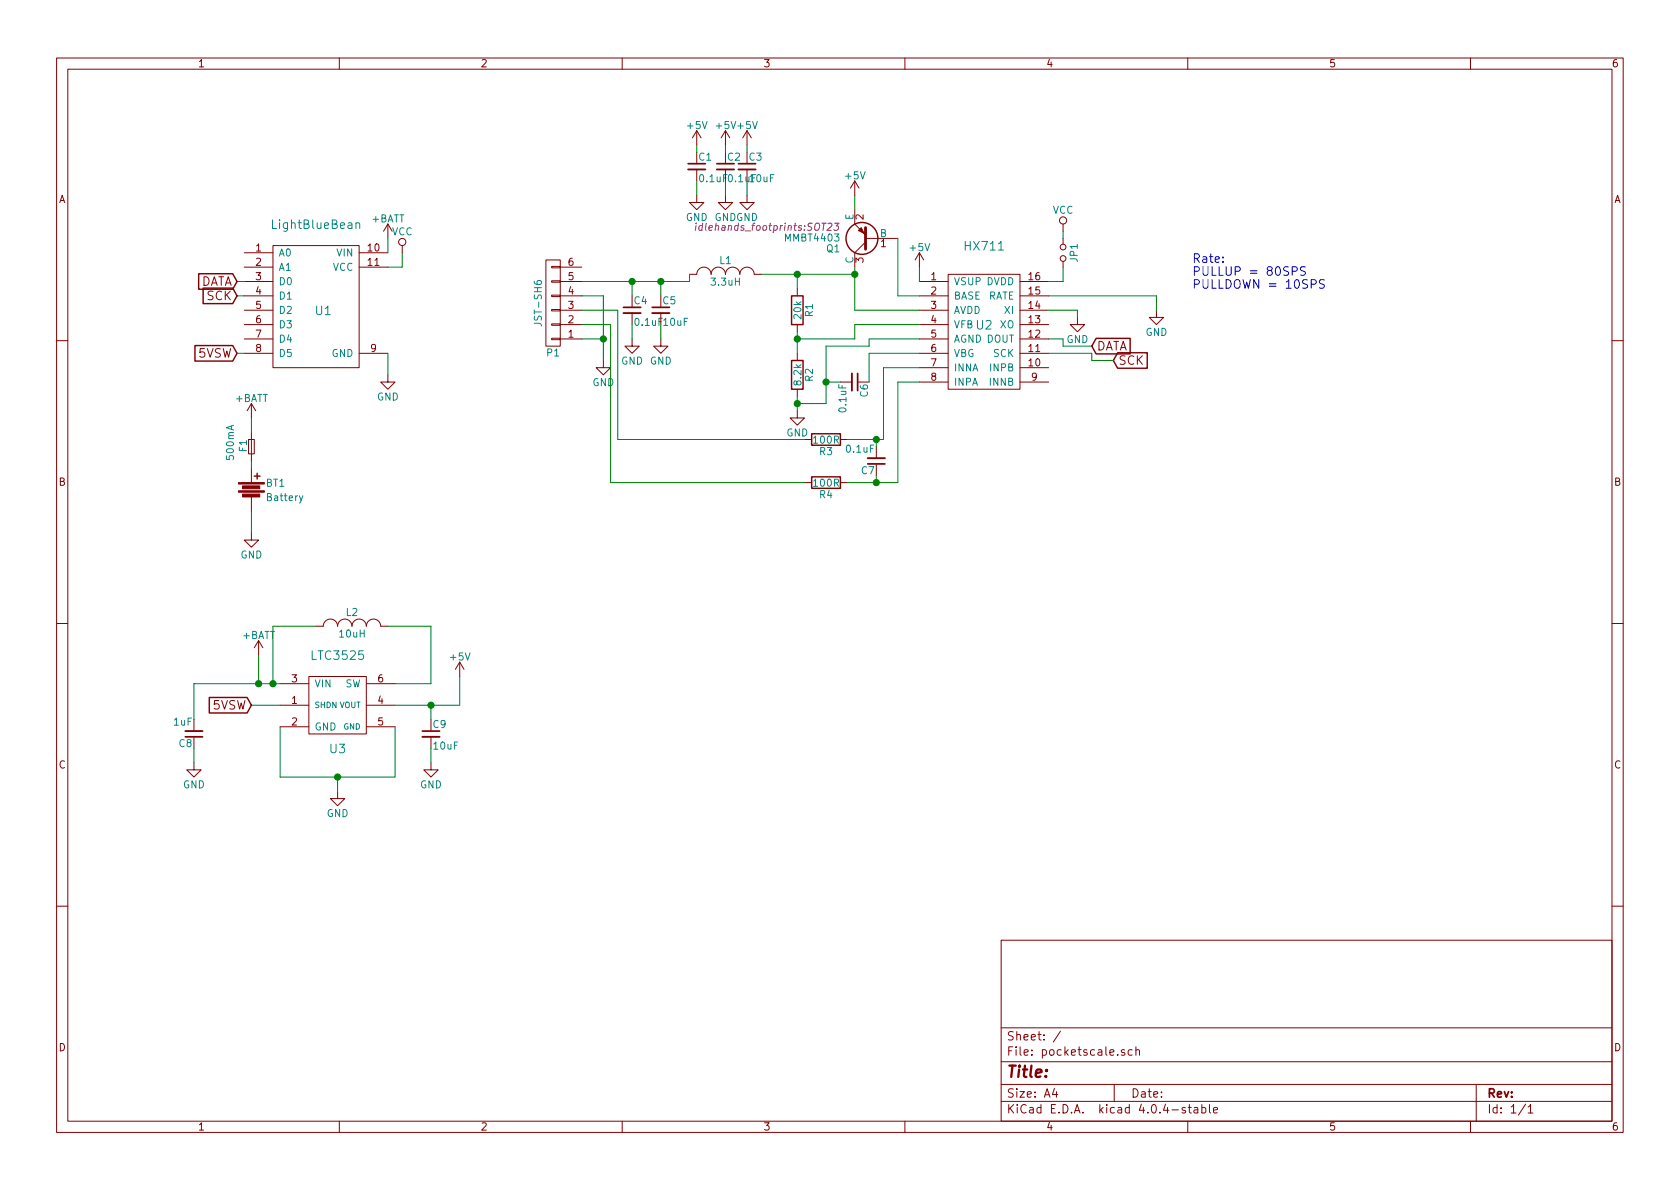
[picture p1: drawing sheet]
EESchema Schematic File Version 2
LIBS:power
LIBS:device
LIBS:transistors
LIBS:conn
LIBS:linear
LIBS:regul
LIBS:74xx
LIBS:cmos4000
LIBS:adc-dac
LIBS:memory
LIBS:xilinx
LIBS:microcontrollers
LIBS:dsp
LIBS:microchip
LIBS:analog_switches
LIBS:motorola
LIBS:texas
LIBS:intel
LIBS:audio
LIBS:interface
LIBS:digital-audio
LIBS:philips
LIBS:display
LIBS:cypress
LIBS:siliconi
LIBS:opto
LIBS:atmel
LIBS:contrib
LIBS:valves
LIBS:lightbluebean
LIBS:force_sensor
LIBS:sparkfun
LIBS:pocketscale-cache
EELAYER 25 0
EELAYER END
$Descr A4 11693 8268
encoding utf-8
Sheet 1 1
Title ""
Date ""
Rev ""
Comp ""
Comment1 ""
Comment2 ""
Comment3 ""
Comment4 ""
$EndDescr
$Comp
L LightBlueBean U1
U 1 1
P 2200 2150
F 0 "U1" H 2250 2150 60  0000 C CNN
F 1 "LightBlueBean" H 2200 2750 60  0000 C CNN
F 2 "idlehands_footprints:LightBlueBean" H 2200 2150 60  0001 C CNN
F 3 "" H 2200 2150 60  0001 C CNN
	1    2200 2150
	1    0    0    -1  
$EndComp
$Comp
L Battery BT1
U 1 1
P 1750 3400
F 0 "BT1" H 1850 3450 50  0000 L CNN
F 1 "Battery" H 1850 3350 50  0000 L CNN
F 2 "Pin_Headers:Pin_Header_Angled_1x02" V 1750 3440 50  0001 C CNN
F 3 "" V 1750 3440 50  0000 C CNN
	1    1750 3400
	1    0    0    -1  
$EndComp
$Comp
L +BATT #PWR01
U 1 1
P 1750 2900
F 0 "#PWR01" H 1750 2750 50  0001 C CNN
F 1 "+BATT" H 1750 3040 50  0000 C CNN
F 2 "" H 1750 2900 50  0000 C CNN
F 3 "" H 1750 2900 50  0000 C CNN
	1    1750 2900
	1    0    0    -1  
$EndComp
$Comp
L GND #PWR02
U 1 1
P 1750 3700
F 0 "#PWR02" H 1750 3450 50  0001 C CNN
F 1 "GND" H 1750 3550 50  0000 C CNN
F 2 "" H 1750 3700 50  0000 C CNN
F 3 "" H 1750 3700 50  0000 C CNN
	1    1750 3700
	1    0    0    -1  
$EndComp
$Comp
L +BATT #PWR03
U 1 1
P 2700 1650
F 0 "#PWR03" H 2700 1500 50  0001 C CNN
F 1 "+BATT" H 2700 1790 50  0000 C CNN
F 2 "" H 2700 1650 50  0000 C CNN
F 3 "" H 2700 1650 50  0000 C CNN
	1    2700 1650
	1    0    0    -1  
$EndComp
$Comp
L GND #PWR04
U 1 1
P 2700 2600
F 0 "#PWR04" H 2700 2350 50  0001 C CNN
F 1 "GND" H 2700 2450 50  0000 C CNN
F 2 "" H 2700 2600 50  0000 C CNN
F 3 "" H 2700 2600 50  0000 C CNN
	1    2700 2600
	1    0    0    -1  
$EndComp
$Comp
L HX711 U2
U 1 1
P 6850 2250
F 0 "U2" H 6850 2250 60  0000 C CNN
F 1 "HX711" H 6850 2800 60  0000 C CNN
F 2 "idlehands_footprints:SOP16L" H 6850 2250 60  0001 C CNN
F 3 "" H 6850 2250 60  0001 C CNN
	1    6850 2250
	1    0    0    -1  
$EndComp
$Comp
L R R1
U 1 1
P 5550 2150
F 0 "R1" V 5630 2150 50  0000 C CNN
F 1 "20k" V 5550 2150 50  0000 C CNN
F 2 "idlehands_footprints:R_0402_Hand" V 5480 2150 50  0001 C CNN
F 3 "" H 5550 2150 50  0000 C CNN
F 4 "311-20KJRCT-ND" V 5550 2150 60  0001 C CNN "Digikey Part No."
	1    5550 2150
	1    0    0    -1  
$EndComp
$Comp
L R R2
U 1 1
P 5550 2600
F 0 "R2" V 5630 2600 50  0000 C CNN
F 1 "8.2k" V 5550 2600 50  0000 C CNN
F 2 "idlehands_footprints:R_0402_Hand" V 5480 2600 50  0001 C CNN
F 3 "" H 5550 2600 50  0000 C CNN
F 4 "311-8.2KJRCT-ND" V 5550 2600 60  0001 C CNN "Digikey Part No."
	1    5550 2600
	1    0    0    -1  
$EndComp
$Comp
L R R3
U 1 1
P 5750 3050
F 0 "R3" V 5830 3050 50  0000 C CNN
F 1 "100R" V 5750 3050 50  0000 C CNN
F 2 "idlehands_footprints:R_0402_Hand" V 5680 3050 50  0001 C CNN
F 3 "" H 5750 3050 50  0000 C CNN
F 4 "311-100LRCT-ND" V 5750 3050 60  0001 C CNN "Digikey Part No."
	1    5750 3050
	0    1    1    0   
$EndComp
$Comp
L INDUCTOR_SMALL L1
U 1 1
P 5050 1900
F 0 "L1" H 5050 2000 50  0000 C CNN
F 1 "3.3uH" H 5050 1850 50  0000 C CNN
F 2 "idlehands_footprints:C_SM0603" H 5050 1900 50  0001 C CNN
F 3 "" H 5050 1900 50  0000 C CNN
F 4 "587-1584-6-ND" H 5050 1900 60  0001 C CNN "Digikey Part No."
	1    5050 1900
	1    0    0    -1  
$EndComp
$Comp
L C_Small C4
U 1 1
P 4400 2150
F 0 "C4" H 4410 2220 50  0000 L CNN
F 1 "0.1uF" H 4410 2070 50  0000 L CNN
F 2 "idlehands_footprints:C_0402_Hand" H 4400 2150 50  0001 C CNN
F 3 "" H 4400 2150 50  0000 C CNN
F 4 "490-6328-1-ND" H 4400 2150 60  0001 C CNN "Digikey Part No."
	1    4400 2150
	1    0    0    -1  
$EndComp
$Comp
L C_Small C5
U 1 1
P 4600 2150
F 0 "C5" H 4610 2220 50  0000 L CNN
F 1 "10uF" H 4610 2070 50  0000 L CNN
F 2 "idlehands_footprints:c_1206" H 4600 2150 50  0001 C CNN
F 3 "" H 4600 2150 50  0000 C CNN
F 4 "399-1249-1-ND" H 4600 2150 60  0001 C CNN "Digikey Part No."
	1    4600 2150
	1    0    0    -1  
$EndComp
$Comp
L MMBT3906 Q1
U 1 1
P 6050 1650
F 0 "Q1" H 6250 1725 50  0000 L CNN
F 1 "MMBT4403" H 6250 1650 50  0000 L CNN
F 2 "idlehands_footprints:SOT23" H 6250 1575 50  0000 L CIN
F 3 "" H 6050 1650 50  0000 L CNN
F 4 "MMBT4403LT3GOSCT-ND" H 6050 1650 60  0001 C CNN "Digikey Part No."
	1    6050 1650
	-1   0    0    1   
$EndComp
$Comp
L C_Small C1
U 1 1
P 4850 1150
F 0 "C1" H 4860 1220 50  0000 L CNN
F 1 "0.1uF" H 4860 1070 50  0000 L CNN
F 2 "idlehands_footprints:C_0402_Hand" H 4850 1150 50  0001 C CNN
F 3 "" H 4850 1150 50  0000 C CNN
F 4 "490-6328-1-ND" H 4850 1150 60  0001 C CNN "Digikey Part No."
	1    4850 1150
	1    0    0    -1  
$EndComp
$Comp
L C_Small C2
U 1 1
P 5050 1150
F 0 "C2" H 5060 1220 50  0000 L CNN
F 1 "0.1uF" H 5060 1070 50  0000 L CNN
F 2 "idlehands_footprints:C_0402_Hand" H 5050 1150 50  0001 C CNN
F 3 "" H 5050 1150 50  0000 C CNN
F 4 "490-6328-1-ND" H 5050 1150 60  0001 C CNN "Digikey Part No."
	1    5050 1150
	1    0    0    -1  
$EndComp
$Comp
L C_Small C3
U 1 1
P 5200 1150
F 0 "C3" H 5210 1220 50  0000 L CNN
F 1 "10uF" H 5210 1070 50  0000 L CNN
F 2 "idlehands_footprints:c_1206" H 5200 1150 50  0001 C CNN
F 3 "" H 5200 1150 50  0000 C CNN
F 4 "399-1249-1-ND" H 5200 1150 60  0001 C CNN "Digikey Part No."
	1    5200 1150
	1    0    0    -1  
$EndComp
$Comp
L C_Small C6
U 1 1
P 5950 2650
F 0 "C6" H 5960 2720 50  0000 L CNN
F 1 "0.1uF" H 5960 2570 50  0000 L CNN
F 2 "idlehands_footprints:C_0402_Hand" H 5950 2650 50  0001 C CNN
F 3 "" H 5950 2650 50  0000 C CNN
F 4 "490-6328-1-ND" H 5950 2650 60  0001 C CNN "Digikey Part No."
	1    5950 2650
	0    1    1    0   
$EndComp
$Comp
L C_Small C7
U 1 1
P 6100 3200
F 0 "C7" H 6110 3270 50  0000 L CNN
F 1 "0.1uF" H 6110 3120 50  0000 L CNN
F 2 "idlehands_footprints:C_0402_Hand" H 6100 3200 50  0001 C CNN
F 3 "" H 6100 3200 50  0000 C CNN
F 4 "490-6328-1-ND" H 6100 3200 60  0001 C CNN "Digikey Part No."
	1    6100 3200
	-1   0    0    1   
$EndComp
$Comp
L R R4
U 1 1
P 5750 3350
F 0 "R4" V 5830 3350 50  0000 C CNN
F 1 "100R" V 5750 3350 50  0000 C CNN
F 2 "idlehands_footprints:R_0402_Hand" V 5680 3350 50  0001 C CNN
F 3 "" H 5750 3350 50  0000 C CNN
F 4 "311-100LRCT-ND" V 5750 3350 60  0001 C CNN "Digikey Part No."
	1    5750 3350
	0    1    1    0   
$EndComp
$Comp
L GND #PWR05
U 1 1
P 5550 2850
F 0 "#PWR05" H 5550 2600 50  0001 C CNN
F 1 "GND" H 5550 2700 50  0000 C CNN
F 2 "" H 5550 2850 50  0000 C CNN
F 3 "" H 5550 2850 50  0000 C CNN
	1    5550 2850
	1    0    0    -1  
$EndComp
$Comp
L GND #PWR06
U 1 1
P 4200 2500
F 0 "#PWR06" H 4200 2250 50  0001 C CNN
F 1 "GND" H 4200 2350 50  0000 C CNN
F 2 "" H 4200 2500 50  0000 C CNN
F 3 "" H 4200 2500 50  0000 C CNN
	1    4200 2500
	1    0    0    -1  
$EndComp
$Comp
L GND #PWR07
U 1 1
P 4400 2350
F 0 "#PWR07" H 4400 2100 50  0001 C CNN
F 1 "GND" H 4400 2200 50  0000 C CNN
F 2 "" H 4400 2350 50  0000 C CNN
F 3 "" H 4400 2350 50  0000 C CNN
	1    4400 2350
	1    0    0    -1  
$EndComp
$Comp
L GND #PWR08
U 1 1
P 4600 2350
F 0 "#PWR08" H 4600 2100 50  0001 C CNN
F 1 "GND" H 4600 2200 50  0000 C CNN
F 2 "" H 4600 2350 50  0000 C CNN
F 3 "" H 4600 2350 50  0000 C CNN
	1    4600 2350
	1    0    0    -1  
$EndComp
$Comp
L VCC #PWR09
U 1 1
P 7400 1600
F 0 "#PWR09" H 7400 1450 50  0001 C CNN
F 1 "VCC" H 7400 1750 50  0000 C CNN
F 2 "" H 7400 1600 50  0000 C CNN
F 3 "" H 7400 1600 50  0000 C CNN
	1    7400 1600
	1    0    0    -1  
$EndComp
$Comp
L GND #PWR010
U 1 1
P 8050 2150
F 0 "#PWR010" H 8050 1900 50  0001 C CNN
F 1 "GND" H 8050 2000 50  0000 C CNN
F 2 "" H 8050 2150 50  0000 C CNN
F 3 "" H 8050 2150 50  0000 C CNN
	1    8050 2150
	1    0    0    -1  
$EndComp
$Comp
L GND #PWR011
U 1 1
P 7500 2200
F 0 "#PWR011" H 7500 1950 50  0001 C CNN
F 1 "GND" H 7500 2050 50  0000 C CNN
F 2 "" H 7500 2200 50  0000 C CNN
F 3 "" H 7500 2200 50  0000 C CNN
	1    7500 2200
	1    0    0    -1  
$EndComp
Text GLabel 7600 2400 2    60   Input ~ 0
DATA
Text GLabel 7750 2500 2    60   Input ~ 0
SCK
$Comp
L GND #PWR012
U 1 1
P 4850 1350
F 0 "#PWR012" H 4850 1100 50  0001 C CNN
F 1 "GND" H 4850 1200 50  0000 C CNN
F 2 "" H 4850 1350 50  0000 C CNN
F 3 "" H 4850 1350 50  0000 C CNN
	1    4850 1350
	1    0    0    -1  
$EndComp
$Comp
L GND #PWR013
U 1 1
P 5050 1350
F 0 "#PWR013" H 5050 1100 50  0001 C CNN
F 1 "GND" H 5050 1200 50  0000 C CNN
F 2 "" H 5050 1350 50  0000 C CNN
F 3 "" H 5050 1350 50  0000 C CNN
	1    5050 1350
	1    0    0    -1  
$EndComp
$Comp
L GND #PWR014
U 1 1
P 5200 1350
F 0 "#PWR014" H 5200 1100 50  0001 C CNN
F 1 "GND" H 5200 1200 50  0000 C CNN
F 2 "" H 5200 1350 50  0000 C CNN
F 3 "" H 5200 1350 50  0000 C CNN
	1    5200 1350
	1    0    0    -1  
$EndComp
Wire Wire Line
	1750 3250 1750 3200
Wire Wire Line
	1750 3700 1750 3550
Wire Wire Line
	2700 1750 2700 1650
Wire Wire Line
	2700 2450 2700 2600
Wire Wire Line
	4050 1950 4800 1950
Wire Wire Line
	4800 1950 4800 1900
Wire Wire Line
	4400 2050 4400 1950
Connection ~ 4400 1950
Wire Wire Line
	4600 2050 4600 1950
Connection ~ 4600 1950
Wire Wire Line
	5300 1900 5950 1900
Wire Wire Line
	5950 1850 5950 2150
Wire Wire Line
	5950 2150 6400 2150
Wire Wire Line
	5550 2000 5550 1900
Connection ~ 5550 1900
Connection ~ 5950 1900
Wire Wire Line
	6400 2050 6250 2050
Wire Wire Line
	6250 2050 6250 1650
Wire Wire Line
	5550 2300 5550 2450
Wire Wire Line
	5550 2350 5950 2350
Wire Wire Line
	5950 2350 5950 2250
Wire Wire Line
	5950 2250 6400 2250
Connection ~ 5550 2350
Wire Wire Line
	5550 2750 5550 2850
Wire Wire Line
	5750 2800 5550 2800
Wire Wire Line
	5750 2400 5750 2800
Wire Wire Line
	5750 2650 5850 2650
Connection ~ 5550 2800
Wire Wire Line
	5750 2400 6050 2400
Wire Wire Line
	6050 2400 6050 2350
Wire Wire Line
	6050 2350 6400 2350
Connection ~ 5750 2650
Wire Wire Line
	6050 2650 6050 2450
Wire Wire Line
	6050 2450 6400 2450
Wire Wire Line
	4050 2050 4200 2050
Wire Wire Line
	4200 2050 4200 2500
Wire Wire Line
	4050 2350 4200 2350
Connection ~ 4200 2350
Wire Wire Line
	4050 2150 4300 2150
Wire Wire Line
	4300 2150 4300 3050
Wire Wire Line
	4300 3050 5600 3050
Wire Wire Line
	5900 3050 6150 3050
Wire Wire Line
	6150 3050 6150 2550
Wire Wire Line
	6150 2550 6400 2550
Wire Wire Line
	6100 3100 6100 3050
Connection ~ 6100 3050
Wire Wire Line
	4050 2250 4250 2250
Wire Wire Line
	4250 2250 4250 3350
Wire Wire Line
	4250 3350 5600 3350
Wire Wire Line
	5900 3350 6250 3350
Wire Wire Line
	6250 3350 6250 2650
Wire Wire Line
	6250 2650 6400 2650
Wire Wire Line
	6100 3300 6100 3350
Connection ~ 6100 3350
Wire Wire Line
	7300 1950 7400 1950
Wire Wire Line
	7400 1950 7400 1850
Wire Wire Line
	7300 2050 8050 2050
Wire Wire Line
	8050 2050 8050 2150
Wire Wire Line
	7300 2150 7500 2150
Wire Wire Line
	7500 2150 7500 2200
Wire Wire Line
	7300 2350 7400 2350
Wire Wire Line
	7400 2350 7400 2400
Wire Wire Line
	7400 2400 7600 2400
Wire Wire Line
	7300 2450 7600 2450
Wire Wire Line
	7600 2450 7600 2500
Wire Wire Line
	7600 2500 7750 2500
Wire Wire Line
	4400 2250 4400 2350
Wire Wire Line
	4600 2250 4600 2350
Wire Wire Line
	4850 1000 4850 1050
Wire Wire Line
	5050 1000 5050 1050
Wire Wire Line
	5200 1000 5200 1050
Wire Wire Line
	4850 1250 4850 1350
Wire Wire Line
	5050 1250 5050 1350
Wire Wire Line
	5200 1250 5200 1350
Wire Wire Line
	5950 1350 5950 1450
Wire Wire Line
	2700 1850 2800 1850
Wire Wire Line
	2800 1850 2800 1750
$Comp
L VCC #PWR015
U 1 1
P 2800 1750
F 0 "#PWR015" H 2800 1600 50  0001 C CNN
F 1 "VCC" H 2800 1900 50  0000 C CNN
F 2 "" H 2800 1750 50  0000 C CNN
F 3 "" H 2800 1750 50  0000 C CNN
	1    2800 1750
	1    0    0    -1  
$EndComp
Text Notes 8300 2000 0    60   ~ 0
Rate: \nPULLUP = 80SPS\nPULLDOWN = 10SPS
Wire Wire Line
	6400 1950 6400 1850
$Comp
L LTC3525 U3
U 1 1
P 2350 4950
F 0 "U3" H 2350 4700 60  0000 C CNN
F 1 "LTC3525" H 2350 5350 60  0000 C CNN
F 2 "idlehands_footprints:SC70-6" H 2350 4950 60  0001 C CNN
F 3 "" H 2350 4950 60  0001 C CNN
F 4 "LTC3525ESC6-5#TRMPBFCT-ND" H 2350 4950 60  0001 C CNN "Digikey Part No."
	1    2350 4950
	1    0    0    -1  
$EndComp
Wire Wire Line
	1350 4750 1950 4750
$Comp
L +BATT #PWR016
U 1 1
P 1800 4550
F 0 "#PWR016" H 1800 4400 50  0001 C CNN
F 1 "+BATT" H 1800 4690 50  0000 C CNN
F 2 "" H 1800 4550 50  0000 C CNN
F 3 "" H 1800 4550 50  0000 C CNN
	1    1800 4550
	1    0    0    -1  
$EndComp
Wire Wire Line
	1800 4750 1800 4550
Wire Wire Line
	1950 4900 1750 4900
Text GLabel 1750 4900 0    60   Input ~ 0
5VSW
Wire Wire Line
	1900 4750 1900 4350
Wire Wire Line
	1900 4350 2200 4350
Connection ~ 1900 4750
$Comp
L INDUCTOR_SMALL L2
U 1 1
P 2450 4350
F 0 "L2" H 2450 4450 50  0000 C CNN
F 1 "10uH" H 2450 4300 50  0000 C CNN
F 2 "Inductors:Inductor_1212" H 2450 4350 50  0001 C CNN
F 3 "" H 2450 4350 50  0000 C CNN
F 4 "490-6617-1-ND" H 2450 4350 60  0001 C CNN "Digikey Part No."
	1    2450 4350
	1    0    0    -1  
$EndComp
Wire Wire Line
	2700 4350 3000 4350
Wire Wire Line
	3000 4350 3000 4750
Wire Wire Line
	3000 4750 2750 4750
Text GLabel 1650 2450 0    60   Input ~ 0
5VSW
Wire Wire Line
	1700 2450 1650 2450
Wire Wire Line
	1950 5050 1950 5400
Wire Wire Line
	1950 5400 2750 5400
Wire Wire Line
	2750 5400 2750 5050
$Comp
L GND #PWR017
U 1 1
P 2350 5500
F 0 "#PWR017" H 2350 5250 50  0001 C CNN
F 1 "GND" H 2350 5350 50  0000 C CNN
F 2 "" H 2350 5500 50  0000 C CNN
F 3 "" H 2350 5500 50  0000 C CNN
	1    2350 5500
	1    0    0    -1  
$EndComp
Wire Wire Line
	2350 5500 2350 5400
Connection ~ 2350 5400
Wire Wire Line
	1350 4750 1350 5000
Connection ~ 1800 4750
$Comp
L C_Small C8
U 1 1
P 1350 5100
F 0 "C8" H 1360 5170 50  0000 L CNN
F 1 "1uF" H 1360 5020 50  0000 L CNN
F 2 "idlehands_footprints:C_0402_Hand" H 1350 5100 50  0001 C CNN
F 3 "" H 1350 5100 50  0000 C CNN
F 4 "587-1231-1-ND" H 1350 5100 60  0001 C CNN "Digikey Part No."
	1    1350 5100
	-1   0    0    1   
$EndComp
$Comp
L C_Small C9
U 1 1
P 3000 5100
F 0 "C9" H 3010 5170 50  0000 L CNN
F 1 "10uF" H 3010 5020 50  0000 L CNN
F 2 "idlehands_footprints:c_1206" H 3000 5100 50  0001 C CNN
F 3 "" H 3000 5100 50  0000 C CNN
F 4 "399-1249-1-ND" H 3000 5100 60  0001 C CNN "Digikey Part No."
	1    3000 5100
	1    0    0    -1  
$EndComp
Wire Wire Line
	2750 4900 3200 4900
Wire Wire Line
	3000 4900 3000 5000
Connection ~ 3000 4900
Wire Wire Line
	3200 4900 3200 4700
$Comp
L +5V #PWR018
U 1 1
P 3200 4700
F 0 "#PWR018" H 3200 4550 50  0001 C CNN
F 1 "+5V" H 3200 4840 50  0000 C CNN
F 2 "" H 3200 4700 50  0000 C CNN
F 3 "" H 3200 4700 50  0000 C CNN
	1    3200 4700
	1    0    0    -1  
$EndComp
$Comp
L +5V #PWR019
U 1 1
P 6400 1850
F 0 "#PWR019" H 6400 1700 50  0001 C CNN
F 1 "+5V" H 6400 1990 50  0000 C CNN
F 2 "" H 6400 1850 50  0000 C CNN
F 3 "" H 6400 1850 50  0000 C CNN
	1    6400 1850
	1    0    0    -1  
$EndComp
$Comp
L GND #PWR020
U 1 1
P 1350 5300
F 0 "#PWR020" H 1350 5050 50  0001 C CNN
F 1 "GND" H 1350 5150 50  0000 C CNN
F 2 "" H 1350 5300 50  0000 C CNN
F 3 "" H 1350 5300 50  0000 C CNN
	1    1350 5300
	1    0    0    -1  
$EndComp
$Comp
L GND #PWR021
U 1 1
P 3000 5300
F 0 "#PWR021" H 3000 5050 50  0001 C CNN
F 1 "GND" H 3000 5150 50  0000 C CNN
F 2 "" H 3000 5300 50  0000 C CNN
F 3 "" H 3000 5300 50  0000 C CNN
	1    3000 5300
	1    0    0    -1  
$EndComp
Wire Wire Line
	3000 5300 3000 5200
Wire Wire Line
	1350 5300 1350 5200
$Comp
L +5V #PWR022
U 1 1
P 5200 1000
F 0 "#PWR022" H 5200 850 50  0001 C CNN
F 1 "+5V" H 5200 1140 50  0000 C CNN
F 2 "" H 5200 1000 50  0000 C CNN
F 3 "" H 5200 1000 50  0000 C CNN
	1    5200 1000
	1    0    0    -1  
$EndComp
$Comp
L +5V #PWR023
U 1 1
P 5050 1000
F 0 "#PWR023" H 5050 850 50  0001 C CNN
F 1 "+5V" H 5050 1140 50  0000 C CNN
F 2 "" H 5050 1000 50  0000 C CNN
F 3 "" H 5050 1000 50  0000 C CNN
	1    5050 1000
	1    0    0    -1  
$EndComp
$Comp
L +5V #PWR024
U 1 1
P 4850 1000
F 0 "#PWR024" H 4850 850 50  0001 C CNN
F 1 "+5V" H 4850 1140 50  0000 C CNN
F 2 "" H 4850 1000 50  0000 C CNN
F 3 "" H 4850 1000 50  0000 C CNN
	1    4850 1000
	1    0    0    -1  
$EndComp
$Comp
L +5V #PWR025
U 1 1
P 5950 1350
F 0 "#PWR025" H 5950 1200 50  0001 C CNN
F 1 "+5V" H 5950 1490 50  0000 C CNN
F 2 "" H 5950 1350 50  0000 C CNN
F 3 "" H 5950 1350 50  0000 C CNN
	1    5950 1350
	1    0    0    -1  
$EndComp
Wire Wire Line
	1700 1950 1650 1950
Wire Wire Line
	1700 2050 1650 2050
Text GLabel 1650 2050 0    60   Input ~ 0
SCK
Text GLabel 1650 1950 0    60   Input ~ 0
DATA
$Comp
L F_Small F1
U 1 1
P 1750 3100
F 0 "F1" H 1710 3160 50  0000 L CNN
F 1 "500mA" H 1650 3250 50  0000 L CNN
F 2 "idlehands_footprints:c_1206" H 1750 3100 50  0001 C CNN
F 3 "" H 1750 3100 50  0000 C CNN
	1    1750 3100
	0    -1   -1   0   
$EndComp
Wire Wire Line
	1750 3000 1750 2900
$Comp
L Jumper_NO_Small JP1
U 1 1
P 7400 1750
F 0 "JP1" H 7400 1830 50  0000 C CNN
F 1 "HX_PWR" H 7410 1690 50  0001 C CNN
F 2 "Pin_Headers:Pin_Header_Straight_1x02" H 7400 1750 50  0001 C CNN
F 3 "" H 7400 1750 50  0000 C CNN
	1    7400 1750
	0    1    1    0   
$EndComp
Wire Wire Line
	7400 1650 7400 1600
$Comp
L CONN_01X06 P1
U 1 1
P 3850 2100
F 0 "P1" H 3850 2450 50  0000 C CNN
F 1 "JST-SH6" V 3950 2100 50  0000 C CNN
F 2 "Connectors_JST_SH:Connectors_JST_SM06B-SRSS-TB" H 3850 2100 50  0001 C CNN
F 3 "" H 3850 2100 50  0000 C CNN
F 4 "455-1806-1-ND" H 3850 2100 60  0001 C CNN "Digikey Part No."
	1    3850 2100
	-1   0    0    1   
$EndComp
$EndSCHEMATC
